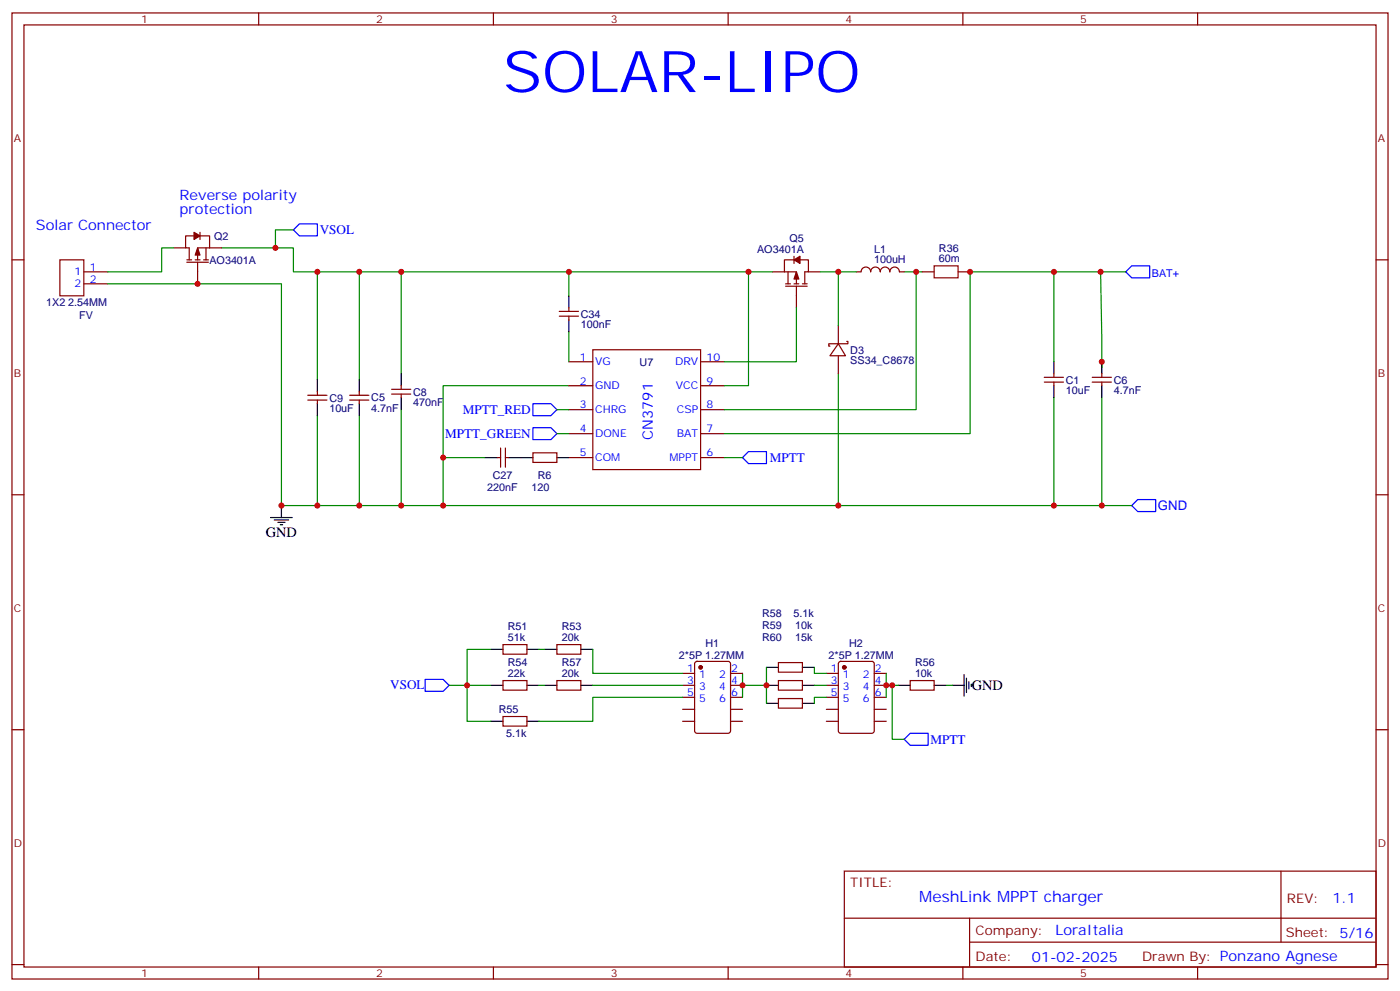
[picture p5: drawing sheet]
<svg xmlns="http://www.w3.org/2000/svg" width="412mm" height="292mm" viewBox="0 0 412 292" stroke-linecap="round" stroke-linejoin="round" font-family="sans-serif">
<g fill="none" stroke="#870000" stroke-width=".35">
<path d="M3.5 3.8h405.4v284.3h-405.4zM7.1 7.3h398.2v277.3h-398.2zM76.2 3.8v3.5M145.3 3.8v3.5M214.5 3.8v3.5M283.6 3.8v3.5M352.8 3.8v3.5M3.5 76.5h3.6M17.6 76.5h7.1v10.6h-7.1zM51.2 73h3.5M55 76.5h1.4M55 77.2h6.4"/>
<path d="M57.1 69.4h-2.4v3.6h1v3.5M57.5 76.5h1.4M58.2 77.2v6.3M58.9 69.4h2.8v3.6M58.9 68.4v2.1M60 76.5h1.4M60.7 73v3.5M61.7 73h-3.5v3.5M61.7 73h3.6M233.9 76.5h-2.8v3.5M233.9 75.4v2.1M235.7 76.5h2.4v3.5h-1v3.5"/>
<path d="M405.3 76.5h3.6M24.7 80h7M24.7 83.5h7M164.7 93.1h5.7M164.7 91.7h5.7M167.6 90.6v1.1M167.6 93.1v1M227.5 80h3.6M231.1 80h3.5v3.5M231.4 83.5h1.4M231.4 84.2h6.4M232.1 80v3.5"/>
<path d="M233.9 83.5h1.4M234.6 84.2v6.4M236.4 83.5h1.4M238.1 80h3.6M246.9 95.9v5.3M252.2 80h1.4a1.41 1.41 0 0 1 1.5-1.4 1.41 1.41 0 0 1 1.4 1.4M256.5 80a1.41 1.41 0 0 1 1.4-1.4 1.41 1.41 0 0 1 1.4 1.4M259.3 80a1.41 1.41 0 0 1 1.4-1.4 1.41 1.41 0 0 1 1.4 1.4M262.1 80a1.41 1.41 0 0 1 1.4-1.4 1.41 1.41 0 0 1 1.4 1.4M264.9 80h1.4M271.6 80h3.6M282.2 80h3.6"/>
<path d="M90.7 117.8h5.6M90.7 116.3h5.6M93.5 115.3v1M93.5 117.8v1M103 117.8h5.7M103 116.3h5.7M105.8 115.3v1M105.8 117.8v1M115.4 116h5.6M115.4 114.6h5.6M118.2 113.5v1.1M118.2 116v1.1"/>
<path d="M167.6 106.5h7M167.6 113.5h7M174.6 102.9h31.8v35.3h-31.8zM206.4 106.5h7M206.4 113.5h7M246.9 101.2l2.2 3.5h-4.6zM246.9 101.2h-2.8v.7h.4M246.9 104.7v5.3M249.4 100.5h.4v.7h-2.9M307.6 112.5h5.7M307.6 111.1h5.7M310.4 110v1.1"/>
<path d="M310.4 112.5v1M321.7 112.5h5.7M321.7 111.1h5.7M324.6 110v1.1M324.6 112.5v1M146.4 134.7h1.1M147.5 131.9v5.6M148.9 134.7h1M148.9 131.9v5.6M157 133.3h7v2.8h-7zM167.6 120.6h7M167.6 127.6h7"/>
<path d="M167.6 134.7h7M206.4 120.6h7M206.4 127.6h7M206.4 134.7h7M3.5 145.6h3.6M405.3 145.6h3.6M148.2 189.7h7v2.8h-7zM164 189.7h7.1v2.8h-7.1zM201.1 198.2h3.5M204.8 194.9l.5-.2h9.2l.6 .4 .1 20-.5 .7h-9.4l-.6-.4-.1-20zM215.2 198.2h3.5M229.3 195h7.1v2.8h-7.1z"/>
<path d="M243.4 198.2h3.5M247.2 194.9l.4-.2h9.2l.7 .4v20l-.4 .7h-9.5l-.6-.4-.1-20zM257.5 198.2h3.6M3.5 214.8h3.6M148.2 200.3h7v2.8h-7zM148.2 210.9h7v2.8h-7zM164 200.3h7.1v2.8h-7.1zM201.1 212.3h3.5M201.1 201.7h3.5M201.1 208.8h3.5M201.1 205.2h3.5M215.2 212.3h3.5"/>
<path d="M215.2 201.7h3.5M215.2 208.8h3.5M215.2 205.2h3.5M229.3 200.3h7.1v2.8h-7.1zM229.3 205.6h7.1v2.8h-7.1zM243.4 212.3h3.5M243.4 201.7h3.5M243.4 208.8h3.5M243.4 205.2h3.5M257.5 212.3h3.6M257.5 201.7h3.6M257.5 208.8h3.6"/>
<path d="M257.5 205.2h3.6M268.1 200.3h7.1v2.8h-7.1zM405.3 214.8h3.6M248.7 256.4h156.6v28.2h-156.6zM377.3 256.4v20.9M248.7 270.2h156.5M285.6 277.3h119.6M285.6 270.2v14.2M3.5 283.9h3.6M76.2 284.6v3.5M145.3 284.6v3.5M214.5 284.6v3.5"/>
<path d="M283.6 284.6v3.5M352.8 284.6v3.5M405.3 283.9h3.6"/>
</g>
<g fill="none" stroke="#008700" stroke-width=".35">
<path d="M51.2 73h-3.6v7h-15.9M65.3 73h21.1v7h7.1v31.8M86.4 67.7h-5.3v5.3M31.7 83.5h51.2v65.3h10.6v-26.5M93.5 80h12.3v31.8M105.8 80h12.4v30M118.2 80h49.4v7.1M167.6 80h59.9M167.6 97.6v8.9M220.5 80v33.5h-7.1M234.6 90.6v15.9h-21.2M241.7 80h10.5"/>
<path d="M246.9 80v15.9M266.3 80h5.3M269.9 80v40.6h-56.5M310.4 80h21.2M324.2 80l.4 28.2M167.6 113.5h-37.1v35.3h-12.3M246.9 110v38.8h63.5v-31.7M310.4 106.5v-26.5h-24.6v47.6h-72.4M324.6 117.1v31.7h-14.2M105.8 122.3v26.5h-12.3M118.2 120.6v28.2h-12.4M130.5 134.7h12.4"/>
<path d="M164 127.6h3.6M164 120.6h3.6M213.4 134.7h5.3M130.5 148.8h116.4M324.6 148.8h8.8M144.6 191.1h-7v21.2h7M158.7 191.1h1.8M174.6 191.1v7.1h26.5M218.7 198.2v3.5h7.1M225.8 196.4v10.6M239.9 196.4v1.8h3.5M261.1 198.2v3.5h3.5"/>
<path d="M132.3 201.7h12.3M158.7 201.7h1.8M174.6 201.7h26.5M201.1 205.2h-26.5v7.1h-15.9M218.7 201.7v3.5M239.9 201.7h3.5M243.4 205.2h-3.5v1.8M261.1 201.7v3.5M262.8 201.7v15.9h3.5M278.7 201.7h1.8"/>
</g>
<path d="M86.4 67.7l1.8-1.8h5.3v3.5h-5.3zM331.6 80l1.8-1.8h5.3v3.6h-5.3zM157 118.8h5.3l1.7 1.8-1.7 1.7h-5.3zM157 125.9h5.3l1.7 1.7-1.7 1.8h-5.3zM218.7 134.7l1.8-1.8h5.3v3.6h-5.3zM333.4 148.8l1.7-1.8h5.3v3.6h-5.3zM125.2 200h5.3l1.8 1.7-1.8 1.8h-5.3zM266.3 217.6l1.8-1.8h5.3v3.6h-5.3z" fill="none" stroke="#00f" stroke-width=".35"/>
<g fill="none" stroke="#000" stroke-width=".35">
<path d="M167.6 87.1v3.5M167.6 94.1v3.5M93.5 111.8v3.5M93.5 118.8v3.5M105.8 111.8v3.5M105.8 118.8v3.5M118.2 110v3.5M118.2 117.1v3.5M310.4 106.5v3.5M310.4 113.5v3.6M324.6 106.5v3.5M324.6 113.5v3.6"/>
<path d="M142.9 134.7h3.5M149.9 134.7h7.1M164 134.7h3.6M79.7 152.3h6.4M80.8 153h4.2M81.8 153.7h2.2M82.5 154.4h.8M82.9 148.8v3.5M144.6 191.1h3.6M155.2 191.1h3.5M160.5 191.1h3.5M171.1 191.1h3.5"/>
<path d="M225.8 196.4h3.5M236.4 196.4h3.5M284 198.5v6.4M284.7 199.6v4.2M144.6 201.7h3.6M144.6 212.3h3.6M155.2 201.7h3.5M155.2 212.3h3.5M160.5 201.7h3.5M171.1 201.7h3.5M225.8 201.7h3.5M225.8 207h3.5"/>
<path d="M236.4 201.7h3.5M236.4 207h3.5M264.6 201.7h3.5M275.2 201.7h3.5M280.5 201.7h3.5M285.4 200.7v2.1M286.1 201.4v.7"/>
</g>
<path d="M275.2 78.2h7v3.6h-7z" fill="none" stroke="#a10000" stroke-width=".35"/>
<g fill="#870000" stroke="#870000" stroke-width=".35">
<path d="M234.6 80l.7 2.1h-1.4z"/>
<path d="M233.9 76.5l1.8-1.1v2.1z"/>
<path d="M58.2 73l.7 2.1h-1.4z"/>
<path d="M57.1 68.4l1.8 1-1.8 1.1z"/>
<circle cx="248.7" cy="196.4" r=".53"/>
<circle cx="206.4" cy="196.4" r=".53"/>
</g>
<g fill="#c00">
<circle cx="269.9" cy="80" r=".88"/>
<circle cx="324.2" cy="80" r=".88"/>
<circle cx="310.4" cy="80" r=".88"/>
<circle cx="130.5" cy="134.7" r=".88"/>
<circle cx="285.8" cy="80" r=".88"/>
<circle cx="324.6" cy="106.5" r=".88"/>
<circle cx="310.4" cy="148.8" r=".88"/>
<circle cx="324.6" cy="148.8" r=".88"/>
<circle cx="82.9" cy="148.8" r=".88"/>
<circle cx="93.5" cy="148.8" r=".88"/>
<circle cx="105.8" cy="148.8" r=".88"/>
<circle cx="118.2" cy="148.8" r=".88"/>
<circle cx="130.5" cy="148.8" r=".88"/>
<circle cx="246.9" cy="148.8" r=".88"/>
<circle cx="246.9" cy="80" r=".88"/>
<circle cx="137.6" cy="201.7" r=".88"/>
<circle cx="225.8" cy="201.7" r=".88"/>
<circle cx="218.7" cy="201.7" r=".88"/>
<circle cx="58.2" cy="83.5" r=".88"/>
<circle cx="81.1" cy="73" r=".88"/>
<circle cx="93.5" cy="80" r=".88"/>
<circle cx="105.8" cy="80" r=".88"/>
<circle cx="118.2" cy="80" r=".88"/>
<circle cx="167.6" cy="80" r=".88"/>
<circle cx="220.5" cy="80" r=".88"/>
<circle cx="261.1" cy="201.7" r=".88"/>
<circle cx="262.8" cy="201.7" r=".88"/>
</g>
<text font-size="16.9" fill="#00f" x="148.1" y="27.1">SOLAR-LIPO</text>
<text font-size="4.6" fill="#00f" x="270.8" y="265.4">MeshLink MPPT charger</text>
<g font-size="4.2" fill="#00f">
<text x="52.9" y="58.8">Reverse polarity</text>
<text x="52.9" y="63.1">protection</text>
<text x="10.6" y="67.7">Solar Connector</text>
<text x="192.3" y="129.4" transform="rotate(-90 192.3 129.4)">CN3791</text>
<text x="392.5" y="265.7">1.1</text>
<text x="310.9" y="275.2">LoraItalia</text>
<text x="304" y="283">01-02-2025</text>
</g>
<g font-size="4.2">
<text x="78.3" y="158">GND</text>
<text x="286.3" y="203.2">GND</text>
</g>
<g font-size="3.9" fill="#00f">
<text x="94.2" y="69">VSOL</text>
<text x="136.3" y="121.8">MPTT_RED</text>
<text x="131.1" y="128.9">MPTT_GREEN</text>
<text x="226.7" y="136">MPTT</text>
<text x="341.1" y="150.1">GND</text>
<text x="115" y="202.9">VSOL</text>
<text x="274.1" y="218.9">MPTT</text>
</g>
<g font-size="3.9" fill="#800">
<text x="250.5" y="261">TITLE:</text>
<text x="379.1" y="265.7">REV:</text>
<text x="287.4" y="275.2">Company:</text>
<text x="378.7" y="275.8">Sheet: 5/16</text>
<text x="287.4" y="282.9">Date:</text>
<text x="336.4" y="282.9">Drawn By: Ponzano Agnese</text>
</g>
<g font-size="3.2" fill="#800">
<text x="41.6" y="6.8">1</text>
<text x="110.8" y="6.8">2</text>
<text x="179.9" y="6.8">3</text>
<text x="249.1" y="6.8">4</text>
<text x="318.2" y="6.8">5</text>
<text x="4.1" y="41.9">A</text>
<text x="405.9" y="41.9">A</text>
<text x="4.1" y="111.1">B</text>
<text x="405.9" y="111.1">B</text>
<text x="4.1" y="180.2">C</text>
<text x="405.9" y="180.2">C</text>
<text x="4.1" y="249.3">D</text>
<text x="405.9" y="249.3">D</text>
<text x="41.6" y="287.6">1</text>
<text x="110.8" y="287.6">2</text>
<text x="179.9" y="287.6">3</text>
<text x="249.1" y="287.6">4</text>
<text x="318.2" y="287.6">5</text>
</g>
<g font-size="3.2" fill="#000080">
<text x="63.1" y="70.6">Q2</text>
<text x="232.6" y="71.2">Q5</text>
<text x="61.7" y="77.6">AO3401A</text>
<text x="223" y="74.4">AO3401A</text>
<text x="257.5" y="77.5">100uH</text>
<text x="257.5" y="74.4">L1</text>
<text x="276.6" y="77.2">60m</text>
<text x="276.6" y="74.1">R36</text>
<text x="13.6" y="90.1">1X2 2.54MM</text>
<text x="23.3" y="93.8">FV</text>
<text x="171.1" y="93.5">C34</text>
<text x="171.1" y="96.7">100nF</text>
<text x="188.4" y="107.6">U7</text>
<text x="250.5" y="107.2">SS34_C8678</text>
<text x="250.5" y="104.1">D3</text>
<text x="314" y="112.9">C1</text>
<text x="328.1" y="112.9">C6</text>
<text x="97" y="118.2">C9</text>
<text x="109.4" y="118.2">C5</text>
<text x="121.7" y="119.6">470nF</text>
<text x="121.7" y="116.5">C8</text>
<text x="314" y="116.1">10uF</text>
<text x="328.1" y="116.1">4.7nF</text>
<text x="97" y="121.4">10uF</text>
<text x="109.4" y="121.4">4.7nF</text>
<text x="145.1" y="141.1">C27</text>
<text x="158.4" y="141.1">R6</text>
<text x="143.5" y="144.7">220nF</text>
<text x="156.5" y="144.7">120</text>
<text x="149.6" y="185.5">R51</text>
<text x="165.5" y="185.5">R53</text>
<text x="224.5" y="181.7">R58</text>
<text x="224.5" y="185.2">R59</text>
<text x="233.8" y="181.7">5.1k</text>
<text x="234.2" y="185.2">10k</text>
<text x="149.6" y="188.7">51k</text>
<text x="165.5" y="188.7">20k</text>
<text x="207.8" y="190.4">H1</text>
<text x="224.5" y="188.7">R60</text>
<text x="234.2" y="188.8">15k</text>
<text x="250.1" y="190.4">H2</text>
<text x="149.6" y="196.1">R54</text>
<text x="165.5" y="196.1">R57</text>
<text x="200" y="194">2*5P 1.27MM</text>
<text x="244.1" y="194">2*5P 1.27MM</text>
<text x="269.5" y="196">R56</text>
<text x="149.6" y="199.2">22k</text>
<text x="165.5" y="199.2">20k</text>
<text x="269.5" y="199.2">10k</text>
<text x="146.9" y="209.9">R55</text>
<text x="149.1" y="217">5.1k</text>
</g>
<g font-size="3.2" fill="#00f">
<text x="22" y="81.1">1</text>
<text x="26.5" y="79.7">1</text>
<text x="26.5" y="83.2">2</text>
<text x="339.3" y="81.4">BAT+</text>
<text x="22" y="84.6">2</text>
<text x="170.8" y="106.1">1</text>
<text x="175.3" y="107.5">VG</text>
<text x="198.9" y="107.5">DRV</text>
<text x="208.1" y="106.1">10</text>
<text x="170.8" y="113.2">2</text>
<text x="208.1" y="113.2">9</text>
<text x="175.3" y="114.6">GND</text>
<text x="199.1" y="114.6">VCC</text>
<text x="170.8" y="120.2">3</text>
<text x="175.3" y="121.6">CHRG</text>
<text x="199.4" y="121.6">CSP</text>
<text x="208.1" y="120.2">8</text>
<text x="170.8" y="127.3">4</text>
<text x="175.3" y="128.7">DONE</text>
<text x="199.4" y="128.7">BAT</text>
<text x="208.1" y="127.3">7</text>
<text x="170.8" y="134.3">5</text>
<text x="175.3" y="135.7">COM</text>
<text x="197.2" y="135.7">MPPT</text>
<text x="208.1" y="134.3">6</text>
<text x="202.4" y="197.8">1</text>
<text x="215.4" y="197.8">2</text>
<text x="244.8" y="197.8">1</text>
<text x="257.7" y="197.8">2</text>
<text x="202.4" y="201.4">3</text>
<text x="205.9" y="199.6">1</text>
<text x="205.9" y="203.1">3</text>
<text x="211.9" y="203.1">4</text>
<text x="211.9" y="199.6">2</text>
<text x="215.4" y="201.4">4</text>
<text x="244.8" y="201.4">3</text>
<text x="248.2" y="199.6">1</text>
<text x="248.2" y="203.1">3</text>
<text x="254.2" y="203.1">4</text>
<text x="254.2" y="199.6">2</text>
<text x="257.7" y="201.4">4</text>
<text x="202.4" y="204.9">5</text>
<text x="205.9" y="206.7">5</text>
<text x="211.9" y="206.7">6</text>
<text x="215.4" y="204.9">6</text>
<text x="244.8" y="204.9">5</text>
<text x="248.2" y="206.7">5</text>
<text x="254.2" y="206.7">6</text>
<text x="257.7" y="204.9">6</text>
</g>
</svg>
